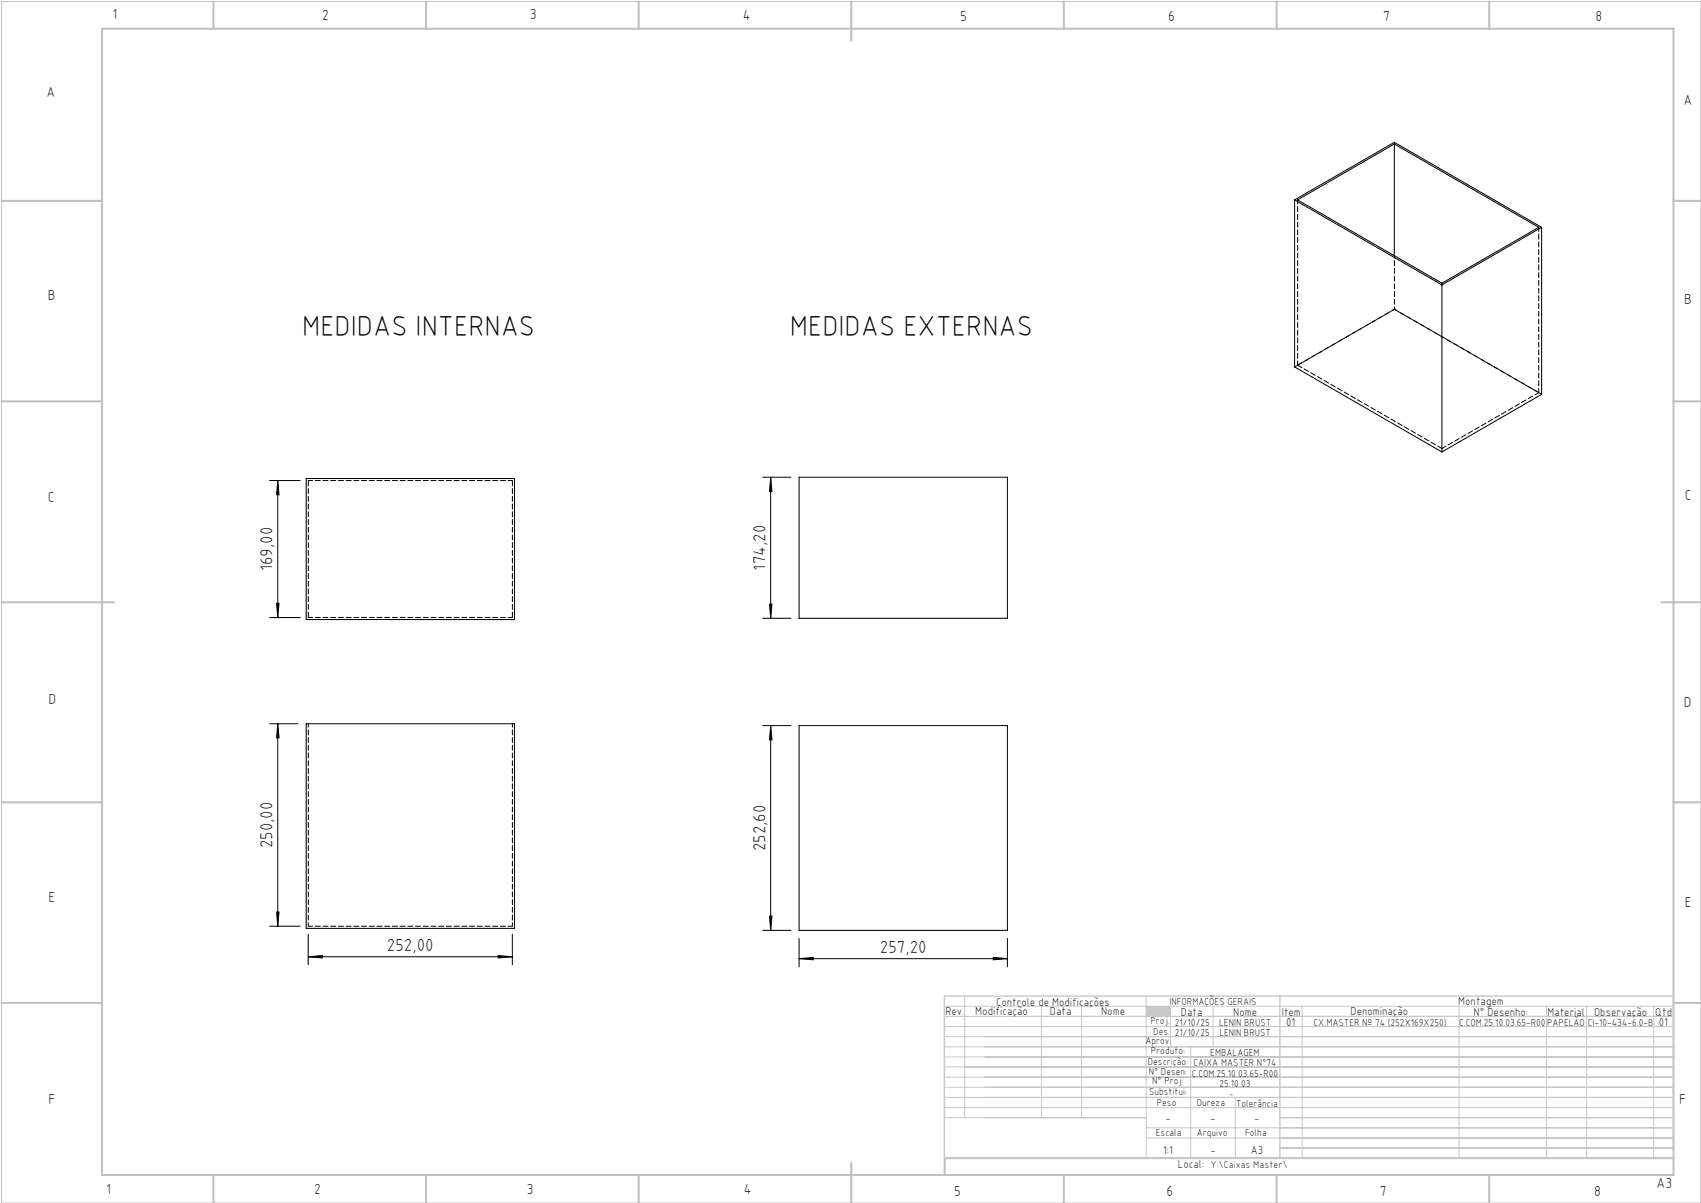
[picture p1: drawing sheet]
<svg xmlns="http://www.w3.org/2000/svg" width="420mm" height="297mm" viewBox="0 0 420 297" stroke-linecap="round" stroke-linejoin="round" font-family="sans-serif">
<path d="M.4 .4h419.6v296.6h-419.6z" fill="none" stroke="#c0c0c0" stroke-width=".25"/>
<g fill="none" stroke="#c0c0c0" stroke-width=".5">
<path d="M25.2 7.1h388v283h-388zM52.7 .4v6.7M105.2 .4v6.7M157.7 .4v6.7M210.2 .4v9.7M262.7 .4v6.7M315.2 .4v6.7M367.7 .4v6.7M.4 49.6h24.8M413.2 49.6h6.8M.4 99.1h24.8M413.2 99.1h6.8"/>
<path d="M.4 148.7h27.8M410.2 148.7h9.8M.4 198.1h24.8M413.2 198.1h6.8M.4 247.6h24.8M413.2 247.6h6.8M52.7 290.1v6.9M105.2 290.1v6.9M157.7 290.1v6.9M210.2 287.1v9.9M262.7 290.1v6.9M315.2 290.1v6.9"/>
<path d="M367.7 290.1v6.9M413.2 285.9h-179.9v4.2"/>
</g>
<g fill="none" stroke="#c3c8d2" stroke-width=".25">
<path d="M233.2 250.9h180M233.2 248.4h180M233.2 253.4h180M233.2 255.9h180M233.2 258.4h180M238.2 245.9v30M257.1 248.4v27.5M267.1 248.4v27.5M283 245.9v40M289 248.4v10M294 258.4v27.5M299.5 248.4v10"/>
<path d="M321.5 248.4v37.5M360.3 248.4v37.5M381.8 248.4v37.5M391.8 248.4v37.5M408.3 248.4v37.5M233.2 260.9h180M233.2 263.4h180M233.2 265.9h180M233.2 268.4h180M233.2 270.9h180M233.2 273.4h180M233.2 275.9h49.8"/>
<path d="M283 278.4h130.2M305 270.9v15M316 275.9h97.2M283 280.9h130.2M316 283.4h97.2"/>
</g>
<path d="M233.2 245.9h180v40h-180zM316 245.9v40" fill="none" stroke="#c3c8d2" stroke-width=".35"/>
<path d="M283 248.4h6v2.5h-6z" fill-rule="evenodd" fill="#c3c8d2"/>
<g fill="none" stroke="#000" stroke-width=".25">
<path d="M344.3 35.6v27.5M319.7 49.4v41.2l36.3 21M319.7 49.4l36.3 20.9M319.7 49.4l24.6-14.3 36.3 21M320.4 49.4l23.9-13.8 35.6 20.5-23.9 13.8zM380.6 56.1l-24.6 14.2M380.6 56.1v41.3l-24.6 14.2M356 70.3v41.3M66.6 118.6h7.5M68.6 118.6l.3 3.6h-.6zM68.6 118.6v33.9M75.6 118.1h51.4v34.9h-51.4z"/>
<path d="M188.3 117.8h7M190.3 117.8l.3 3.5h-.6zM190.3 117.8v34.8M197.3 117.8h51.4v34.8h-51.4zM66.6 152.5h7.5M68.3 148.9h.6l-.3 3.6zM188.3 152.6h7M190 149.2h.6l-.3 3.4zM66.6 178.7h7M68.6 178.7l.3 3.5h-.6zM68.6 178.7v50M75.6 178.7h51.4v50.5h-51.4z"/>
<path d="M188.3 179.1h7M190.3 179.1l.3 3.6h-.6zM190.3 179.1v50.6M197.3 179.1h51.4v50.6h-51.4zM66.6 228.7h7.5M68.3 225.2h.6l-.3 3.5zM76.1 236.2l3.5-.3v.6zM76.1 230.7v7.5M76.1 236.2h50.4M123 235.9l3.5 .3-3.5 .3zM126.5 230.7v7.5M188.3 229.7h7"/>
<path d="M190 226.2h.6l-.3 3.5zM197.3 236.7l3.5-.3v.6zM197.3 231.7v7M197.3 236.7h51.4M245.3 236.4l3.4 .3-3.4 .3zM248.7 231.7v7"/>
</g>
<g fill="#000">
<path d="M68.3 148.9h.6l-.3 3.6zM68.6 118.6l.3 3.6h-.6zM190 149.2h.6l-.3 3.4zM190.3 117.8l.3 3.5h-.6z"/>
<path d="M68.6 178.7l.3 3.5h-.6zM68.3 225.2h.6l-.3 3.5zM190.3 179.1l.3 3.6h-.6zM190 226.2h.6l-.3 3.5z"/>
<path d="M76.1 236.2l3.5-.3v.6zM123 235.9l3.5 .3-3.5 .3zM197.3 236.7l3.5-.3v.6zM245.3 236.4l3.4 .3-3.4 .3z"/>
</g>
<path d="M76.1 178.7v50M126.5 178.7v50" fill="none" stroke="#000" stroke-width=".25" stroke-dasharray="1.3 .6" stroke-dashoffset=".4"/>
<path d="M320.4 49.3v40.9M379.9 56.1v40.8M344.3 76.4l-23.9 13.8M76.1 118.6h50.4M356 110.7l23.9-13.8M126.5 152.4h-50.4M76.1 228.7h50.4" fill="none" stroke="#000" stroke-width=".25" stroke-dasharray="1.3 .6" stroke-dashoffset=".2"/>
<path d="M126.5 118.6v33.8M76.1 152.4v-33.8" fill="none" stroke="#000" stroke-width=".25" stroke-dasharray="1.3 .6" stroke-dashoffset="-.1"/>
<path d="M344.3 35.1v.4M344.3 76.4h.1M356 69.9v.4" fill="none" stroke="#000" stroke-width=".25" stroke-dasharray="1.3 .6"/>
<path d="M344.3 63.1v13.3M344.3 76.4l-24.6 14.2" fill="none" stroke="#000" stroke-width=".25" stroke-dasharray="1.3 .6" stroke-dashoffset=".7"/>
<path d="M320.4 90.2l35.6 20.5M379.9 96.9l-35.6-20.5" fill="none" stroke="#000" stroke-width=".25" stroke-dasharray="1.3 .6" stroke-dashoffset=".1"/>
<path d="M380.7 97.4l-36.4-21" fill="none" stroke="#000" stroke-width=".25" stroke-dasharray="1.3 .6" stroke-dashoffset=".6"/>
<g font-size="7.1">
<text x="74.6" y="82.9">MEDIDAS INTERNAS</text>
<text x="195" y="82.9">MEDIDAS EXTERNAS</text>
</g>
<g font-size="4.3">
<text x="67.3" y="141" transform="rotate(-90 67.3 141)">169,00</text>
<text x="189" y="140.9" transform="rotate(-90 189 140.9)">174,20</text>
<text x="67.3" y="209.4" transform="rotate(-90 67.3 209.4)">250,00</text>
<text x="189" y="210.2" transform="rotate(-90 189 210.2)">252,60</text>
<text x="95.5" y="234.9">252,00</text>
<text x="217.3" y="235.4">257,20</text>
</g>
<g font-size="3.6">
<text x="27.8" y="4.8">1</text>
<text x="79.5" y="4.9">2</text>
<text x="130.8" y="4.8">3</text>
<text x="183.4" y="4.9">4</text>
<text x="237.1" y="5.1">5</text>
<text x="288.4" y="5.2">6</text>
<text x="341.5" y="5.1">7</text>
<text x="394" y="5.2">8</text>
<text x="11.5" y="24">A</text>
<text x="415.7" y="25.8">A</text>
<text x="11.8" y="74.1">B</text>
<text x="415.8" y="75.1">B</text>
<text x="11.8" y="124">C</text>
<text x="416" y="123.5">C</text>
<text x="12" y="173.7">D</text>
<text x="415.8" y="174.7">D</text>
<text x="12" y="222.6">E</text>
<text x="416" y="223.9">E</text>
<text x="12" y="272.6">F</text>
<text x="414.6" y="272.6">F</text>
<text x="409" y="293.3">A3</text>
<text x="26.2" y="294.8">1</text>
<text x="77.6" y="294.8">2</text>
<text x="130.1" y="294.8">3</text>
<text x="183.7" y="294.7">4</text>
<text x="235.6" y="295.2">5</text>
<text x="288" y="295.2">6</text>
<text x="340.7" y="295.2">7</text>
<text x="393.6" y="295.2">8</text>
</g>
<g font-size="2.9">
<text x="240.8" y="250.6">Modificação</text>
<text x="259.2" y="250.6">Data</text>
<text x="271.9" y="250.6">Nome</text>
<text x="290.9" y="288.4">Local:</text>
</g>
<g font-size="2.8">
<text x="233.4" y="250.6">Rev.</text>
<text x="246" y="248.4">Controle de Modificações</text>
<text x="291.6" y="250.8">Data</text>
<text x="304.5" y="250.8">Nome</text>
<text x="316.5" y="250.9">Item</text>
<text x="333.5" y="250.5">Denominação</text>
<text x="360.1" y="248.2">Montagem</text>
<text x="363.9" y="250.8">N° Desenho:</text>
<text x="382.1" y="250.8">Material</text>
<text x="393.6" y="250.8">Observação</text>
<text x="408.7" y="250.9">Qtd</text>
<text x="317.6" y="253.3">01</text>
<text x="409.6" y="253.3">01</text>
<text x="287.7" y="276.9">-</text>
<text x="298.8" y="276.9">-</text>
<text x="309.7" y="276.9">-</text>
<text x="287.2" y="284.8">1:1</text>
<text x="298.9" y="284.8">-</text>
<text x="308.8" y="284.8">A3</text>
</g>
<g font-size="2.5">
<text x="288.7" y="248.2">INFORMAÇÕES GERAIS</text>
<text x="282.8" y="257.8">Aprov.</text>
<text x="284.1" y="252.9">Proj.</text>
<text x="284.8" y="255.4">Des.</text>
<text x="290.1" y="255.8">21/10/25</text>
<text x="290.1" y="253.3">21/10/25</text>
<text x="301" y="253.3">LENIN BRUST</text>
<text x="301.1" y="255.8">LENIN BRUST</text>
<text x="324.3" y="253.3">CX.MASTER Nº 74 (252X169X250)</text>
<text x="360.3" y="253.3">C.COM.25.10.03.65-R00</text>
<text x="382" y="253.3">PAPELÃO</text>
<text x="392" y="253.3">CI-10-434-6.0-B</text>
<text x="283.4" y="262.9">Descrição:</text>
<text x="284.2" y="260.3">Produto:</text>
<text x="294.7" y="263.3">CAIXA MASTER N°74</text>
<text x="298.8" y="260.7">EMBALAGEM</text>
<text x="283.7" y="265.4">N° Desen:</text>
<text x="284.5" y="267.7">N° Proj:</text>
<text x="294.3" y="265.9">C.COM.25.10.03.65-R00</text>
<text x="301.1" y="268.3">25.10.03</text>
<text x="283.7" y="270.4">Substitui:</text>
<text x="285.6" y="273">Peso</text>
<text x="295.5" y="273">Dureza</text>
<text x="305.2" y="273.3">Tolerância</text>
<text x="285.4" y="280.4">Escala</text>
<text x="295.5" y="280.4">Arquivo</text>
<text x="307.5" y="280.4">Folha</text>
<text x="298.9" y="288.4">Y:\Caixas Master\</text>
</g>
<text font-size="2.1" x="303.5" y="270.9">-</text>
</svg>
